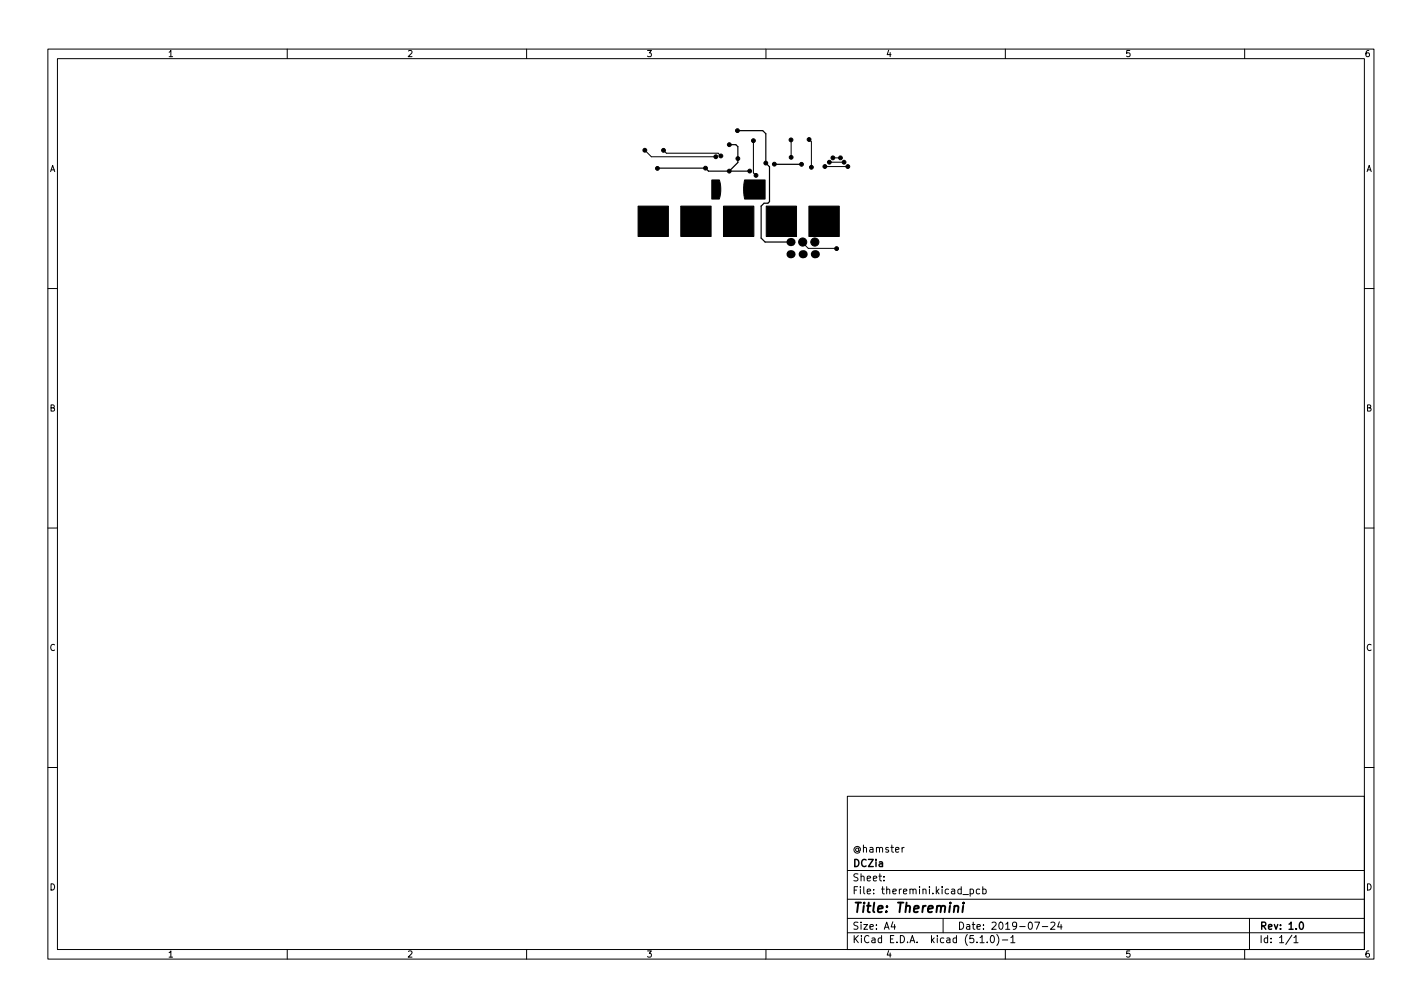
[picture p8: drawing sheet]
<svg xmlns="http://www.w3.org/2000/svg" width="297mm" height="210mm" viewBox="0 0 297 210" stroke-linecap="round" stroke-linejoin="round" font-family="sans-serif">
<g fill="none" stroke="#000" stroke-width=".21">
<path d="M10 10.2h277v190.1h-277zM12 12.2h273v186.1h-273zM60 10.2v2M110 10.2v2M160 10.2v2M210 10.2v2M260 10.2v2M134.7 31.4l1.4 1.3h13.4M138.6 31.4l.6 .6h10.8l.6 .6M157.4 29.4v6.7M157.4 36.1h.1M157.4 36.1l.5 .5"/>
<path d="M165.2 29.2l.1 3.6M169 29.1l.5 .5v5.3M172.3 34.8h.1M172.3 34.8h4.8M173.2 33.9h3.1M174 33h1.6M167.7 50.5l1.1 1.4h6M10 60.2h2M285 60.2h2M10 110.2h2M285 110.2h2M10 160.2h2"/>
<path d="M177 166.3h108v32h-108zM188.4 176.9v1M188.9 176.9l-.5 .3M285 160.2h2M60 198.3v2M110 198.3v2M160 198.3v2M177 194.8h108M177 191.8h108M177 187.8h108M177 181.8h108M184.6 183.8v.1"/>
<path d="M184.6 183v.1M186.5 192.5l-.4 1h1M186.9 193v1M197 191.8v3M201.1 186.8h1.2M202.6 185.7l.5-.1 .3 .3-.2 .7h-.6M202.6 185.6v1.5M204.6 185.7l-.4-.1-.3 .3 .2 .7h.5M204.7 195.8l.4-.5v1.5M204.7 196.8h.9M205.3 185.7l.4-.1 .3 .3-.1 .7h-.6M205.3 185.1v1.5"/>
<path d="M206.2 196.7v.1M207 195.5l.2-.2a.8 .8 0 0 1 .5 .8 .8 .8 0 0 1-.5 .7l-.2-.1-.1-.4zM208.2 195.1a1.72 1.72 0 0 1 0 2.3M209.4 196.3h1.1M210 198.3v2M211.1 195.8l.5-.5v1.5M211.1 196.8h.9M216.1 192.5h1l-.6 1.5M217.7 193.5h1.2M219.5 192.7l.6-.2 .3 .5-1 1h1M221.3 192.5l-.4 1h1M221.6 193v1"/>
<path d="M260 198.3v2M261 191.8v6.5M269.9 195.3l-1.3 1.9M270.3 195.8l.4-.5v1.5M270.3 196.8h.8"/>
</g>
<path d="M271.6 192.6l.2-.1a.8 .8 0 0 1 .5 .8 .8 .8 0 0 1-.5 .7 1 1 0 0 1-.2-1.4z" fill="none" stroke="#000" stroke-width=".3"/>
<path d="M199.4 189.3l.3-.2 .4 .1v1.3M201.2 189.1l-.2 1.4M201.3 188.5v.2" fill="none" stroke="#000" stroke-width=".4"/>
<g fill="#000" stroke="#000" stroke-width=".21">
<path d="M148.7 37.6h1.6a6.6 6.6 0 0 1 0 4h-1.6zM133.3 43h6.3v6.4h-6.3zM142.2 43h6.3v6.4h-6.3zM151.1 43h6.4v6.4h-6.4zM155.5 37.6h4.3v4h-4.3l-.2-2.2zM160.1 43h6.3v6.4h-6.3zM169 43h6.3v6.4h-6.3z"/>
<circle cx="134.7" cy="31.4" r=".4"/>
<circle cx="137.3" cy="35.2" r=".4"/>
<circle cx="138.6" cy="31.4" r=".4"/>
<circle cx="147.4" cy="35.1" r=".4"/>
<circle cx="149.5" cy="32.7" r=".4"/>
<circle cx="150.6" cy="32.6" r=".4"/>
<circle cx="152.3" cy="35.7" r=".4"/>
<circle cx="152.3" cy="30.2" r=".4"/>
<circle cx="154" cy="27.3" r=".4"/>
<circle cx="154.1" cy="33.1" r=".4"/>
<circle cx="156.6" cy="35.7" r=".4"/>
<circle cx="157.4" cy="29.4" r=".4"/>
<circle cx="157.9" cy="36.6" r=".4"/>
<circle cx="160" cy="34" r=".4"/>
<circle cx="161.7" cy="34.3" r=".4"/>
<circle cx="165.2" cy="29.2" r=".4"/>
<circle cx="165.3" cy="32.8" r=".4"/>
<circle cx="167.4" cy="34.3" r=".4"/>
<circle cx="169" cy="29.1" r=".4"/>
<circle cx="169.5" cy="34.9" r=".4"/>
<circle cx="172.3" cy="34.8" r=".4"/>
<circle cx="173.2" cy="33.9" r=".4"/>
<circle cx="174" cy="33" r=".4"/>
<circle cx="175.6" cy="33" r=".4"/>
<circle cx="176.3" cy="33.9" r=".4"/>
<circle cx="177.1" cy="34.8" r=".4"/>
<circle cx="134.6" cy="45.2" r=".4"/>
<circle cx="146.3" cy="43.9" r=".4"/>
<circle cx="154.1" cy="43.9" r=".4"/>
<circle cx="162.2" cy="44.1" r=".4"/>
<circle cx="167.7" cy="50.5" r=".85"/>
<circle cx="170.2" cy="50.5" r=".85"/>
<circle cx="174" cy="43.8" r=".4"/>
<circle cx="174.8" cy="51.9" r=".4"/>
</g>
<g fill="#000">
<circle cx="165.1" cy="50.5" r=".85"/>
<circle cx="165.1" cy="53.1" r=".85"/>
<circle cx="167.7" cy="53.1" r=".85"/>
<circle cx="170.2" cy="53.1" r=".85"/>
</g>
<path d="M137.3 35.2l10.1-.1 .6 .6h8.6M152.3 30.2h1.4l.4 .4v3.3l-1.8 1.8M154 27.3h5.3l.7 .6v6.1l.7 .8v7.3l-.3 .3h-.8l-.6 .6v6.7l.8 .8h5.3M156.6 35.7h.1M161.7 34.3h5.7" fill="none" stroke="#000" stroke-width=".25"/>
<text font-size="2.8" x="178" y="190.6">Title: Theremini</text>
<g font-size="2.1">
<text x="178" y="178">@hamster</text>
<text x="178" y="184">Sheet:</text>
<text x="178" y="181">DCZia</text>
<text x="178" y="186.7">File: theremini.kicad_pcb</text>
<text x="178" y="196.9">KiCad E.D.A. kicad (5.1.0)-1</text>
<text x="178" y="194.1">Size: A4</text>
<text x="200" y="194.1">Date: 2019-07-24</text>
<text x="263" y="194.1">Rev: 1.0</text>
<text x="263" y="196.9">Id: 1/1</text>
</g>
<g font-size="1.8">
<text x="35" y="11.9">1</text>
<text x="85" y="11.9">2</text>
<text x="135" y="11.9">3</text>
<text x="185" y="11.9">4</text>
<text x="235" y="11.9">5</text>
<text x="285" y="11.9">6</text>
<text x="10.3" y="35.9">A</text>
<text x="285.3" y="35.9">A</text>
<text x="10.3" y="85.9">B</text>
<text x="285.3" y="85.9">B</text>
<text x="10.3" y="135.9">C</text>
<text x="285.3" y="135.9">C</text>
<text x="10.3" y="185.9">D</text>
<text x="285.3" y="185.9">D</text>
<text x="35" y="199.9">1</text>
<text x="85" y="199.9">2</text>
<text x="135" y="199.9">3</text>
<text x="185" y="199.9">4</text>
<text x="235" y="199.9">5</text>
<text x="285" y="199.9">6</text>
</g>
</svg>
